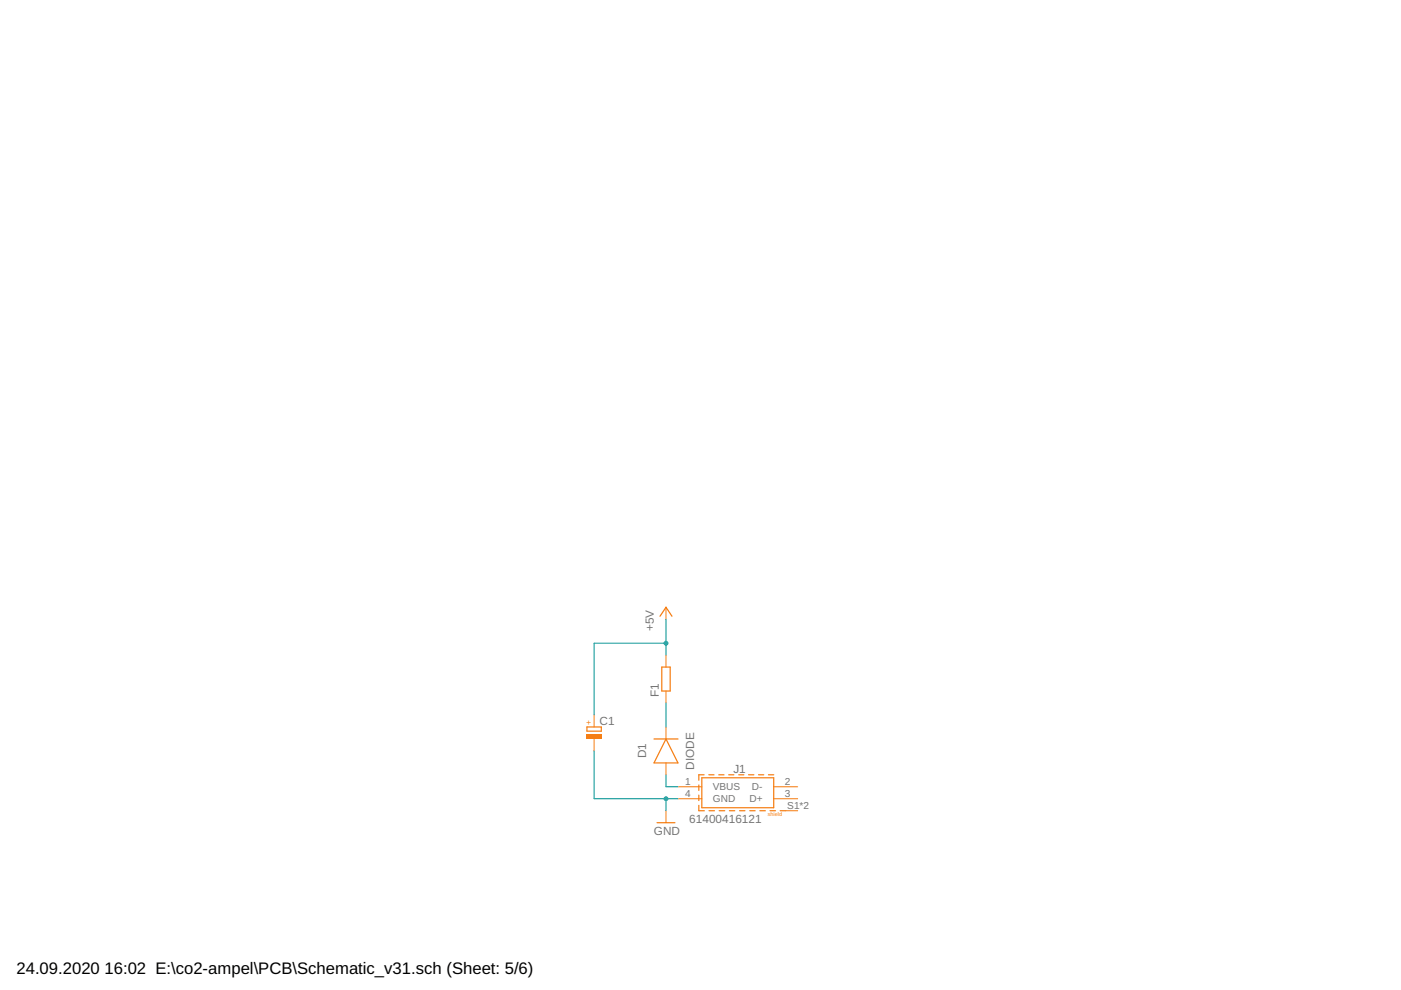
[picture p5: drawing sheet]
<svg xmlns="http://www.w3.org/2000/svg" width="297mm" height="210mm" viewBox="0 0 297 210" stroke-linecap="round" stroke-linejoin="round" font-family="sans-serif">
<path d="M141.2 128.8v2.5M141.2 138.9v2.5M141.2 146.5v2.6M141.2 154.1v2.6M141.2 161.8v2.5M141.2 171.9v2.5M143.7 169.4h5.1M143.7 166.8h5.1M164 169.4h5.1M164 166.8h5.1M166.6 171.9h2.5" fill="none" stroke="#f57c10" stroke-width=".21"/>
<g fill="none" stroke="#f57c10" stroke-width=".25">
<path d="M139.9 130.7l1.3-1.9 1.3 1.9M124.4 154.1h3.1v.9h-3.1zM138.7 156.7h5M140.3 141.4h1.8v5.1h-1.8zM141.2 156.7l2.5 5.1h-5zM139.3 174.4h3.8M148.2 170.8v1.1h1.1M148.2 166.4v1.2M148.2 168.6v1.1M148.8 164.9h15.2v6.4h-15.2zM149.3 164.3h-1.1v1.1M150.3 164.3h1.1"/>
<path d="M150.3 171.9h1.2M152.4 164.3h1.1M152.5 171.9h1.1M154.5 164.3h1.1M154.6 171.9h1.2M156.6 164.3h1.1M156.8 171.9h1.1M158.7 164.3h1.1M159 171.9h1.1M160.8 164.3h1.1M161.1 171.9h1.2M162.9 164.3h1.1"/>
<path d="M163.3 171.9h1.1M165.4 171.9h1.2"/>
</g>
<path d="M124.3 155.8h3.3v.9h-3.3z" fill-rule="evenodd" fill="#f57c10"/>
<path d="M124.3 155.8h3.3v.9h-3.3zM124.3 155.8v.9h3.3v-.9z" fill="#f57c10"/>
<path d="M126 151.6v2.5M126 156.7v2.5" fill="none" stroke="#f57c10" stroke-width=".21"/>
<path d="M141.2 131.3v7.6M141.2 136.4h-15.2v15.2" fill="none" stroke="#009292" stroke-width=".21"/>
<circle cx="141.2" cy="136.4" r=".51" fill="#009292"/>
<path d="M140.7 136.4a.51 .51 0 0 1 1 0 .51 .51 0 0 1-1 0zM140.7 136.4a.51 .51 0 0 0 1 0 .51 .51 0 0 0-1 0z" fill="#009292"/>
<path d="M126 159.2v10.2h17.7M141.2 169.4v2.5" fill="none" stroke="#009292" stroke-width=".21"/>
<circle cx="141.2" cy="169.4" r=".51" fill="#009292"/>
<path d="M140.7 169.4a.51 .51 0 0 1 1 0 .51 .51 0 0 1-1 0zM140.7 169.4a.51 .51 0 0 0 1 0 .51 .51 0 0 0-1 0z" fill="#009292"/>
<path d="M141.2 149.1v5M141.2 164.3v2.5h2.5" fill="none" stroke="#009292" stroke-width=".21"/>
<g font-size="3.5">
<text x="3.5" y="206.4">24.09.2020</text>
<text x="22.2" y="206.4">16:02 E:\co2-ampel\PCB\Schematic_v31.sch (Sheet: 5/6)</text>
</g>
<g font-size="2.5" fill="#757575">
<text x="138.7" y="133.8" transform="rotate(-90 138.7 133.8)">+5V</text>
<text x="139.7" y="147.8" transform="rotate(-90 139.7 147.8)">F1</text>
<text x="127.1" y="153.7">C1</text>
<text x="137" y="160.8" transform="rotate(-90 137 160.8)">D1</text>
<text x="147.2" y="163.2" transform="rotate(-90 147.2 163.2)">DIODE</text>
<text x="155.5" y="163.9">J1</text>
<text x="138.7" y="177">GND</text>
<text x="146.1" y="174.4">61400416121</text>
</g>
<g font-size="2.1" fill="#757575">
<text x="145.3" y="166.5">1</text>
<text x="151.1" y="167.6">VBUS</text>
<text x="159.4" y="167.6">D-</text>
<text x="166.4" y="166.5">2</text>
<text x="145.3" y="169">4</text>
<text x="151.1" y="170.1">GND</text>
<text x="158.9" y="170.1">D+</text>
<text x="166.4" y="169">3</text>
<text x="166.9" y="171.5">S1*2</text>
</g>
<text font-size="1.8" fill="#f57c10" x="125.4" y="153.7" transform="rotate(-90 125.4 153.7)">+</text>
<text font-size="1.1" fill="#f57c10" x="162.8" y="173">shield</text>
</svg>
